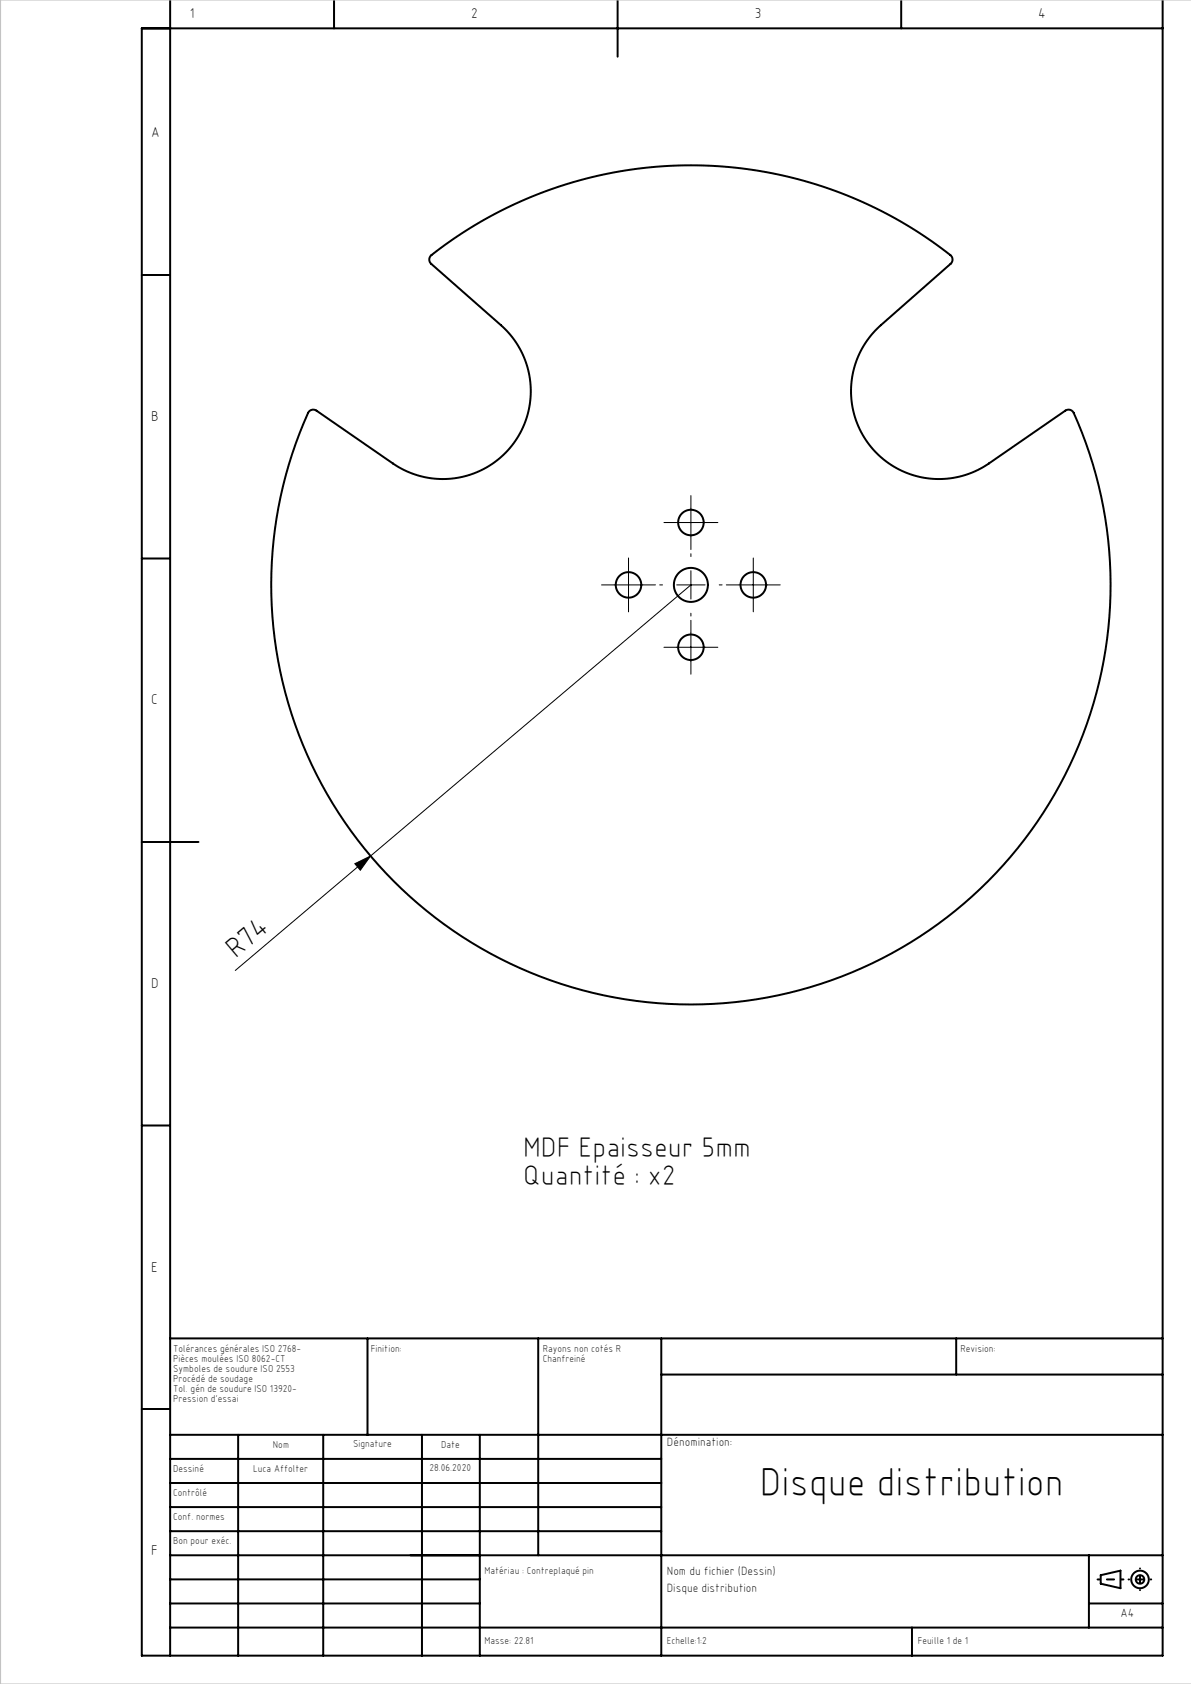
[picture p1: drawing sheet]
<svg xmlns="http://www.w3.org/2000/svg" width="210mm" height="297mm" viewBox="0 0 210 297" stroke-linecap="round" stroke-linejoin="round" font-family="sans-serif">
<g fill="none" stroke="#000" stroke-width=".35">
<path d="M30 0v292M58.9 0v5M108.9 0v10M158.9 0v5M205 0v292h-180v-287h180M25 48.5h5M76 45.1a73.8 73.8 0 0 1 91.8 .2l.1 .6-.3 .6-12.6 11.1a15.5 15.5 0 0 0-1.5 21.1 15.5 15.5 0 0 0 20.9 3l13.4-9.3 .7-.1 .7 .3a74 74 0 0 1-67.4 104.6 74 74 0 0 1-67.3-104.7l.6-.2 .7 .1 13.8 9.6a15.5 15.5 0 0 0 20.8-3.6 15.5 15.5 0 0 0-2.1-21l-12.4-11-.2-.7zM25 98.5h5M25 148.5h10M25 198.5h5M30 236.1h175M64.8 236.1v17"/>
<path d="M94.9 236.1v38.2M116.6 236.1v55.9M168.6 236.1v6.3M25 248.5h5M30 253.1h175M30 257.3h86.6M42 253.1v38.9M57 253.1v38.9M74.4 253.1v38.9M84.6 253.1v38.9M116.6 242.4h88.4M30 270.1h86.6"/>
<path d="M30 265.8h86.6M30 261.6h86.6M30 278.6h54.6M30 274.3h175M192 274.3v12.8M194.1 277.8l3.5-.8v3.1l-3.5-.8zM30 287.1h175M30 282.8h54.6M160.8 287.1v4.9M192 282.8h13"/>
<circle cx="121.8" cy="92.2" r="2.25"/>
<circle cx="110.8" cy="103.2" r="2.25"/>
<circle cx="121.8" cy="103.2" r="3"/>
<circle cx="121.8" cy="114.2" r="2.25"/>
<circle cx="132.8" cy="103.2" r="2.25"/>
<circle cx="201" cy="278.6" r="1.55"/>
<circle cx="201" cy="278.6" r=".75"/>
</g>
<g fill="none" stroke="#000" stroke-width=".18">
<path d="M119.3 92.2h5M121.8 89.7v5M108.3 103.2h5M110.8 100.7v5M119.3 103.2h5M119.3 114.2h5M121.8 100.7v5M121.8 111.7v5M121.8 103.2l-56.5 47.8M130.3 103.2h5M132.8 100.7v5M62.6 152.3l2.7-1.3-1.8 2.5z"/>
<path d="M65.3 151l-23.8 20.2"/>
</g>
<g fill="none" stroke="#000" stroke-width=".18" stroke-dasharray="30.5 1.3 1.3 1.3">
<path d="M119.3 92.2h-2.2M121.8 98.2v-.5M121.8 89.7v-2.3M121.8 94.7v2.2M124.3 92.2h2.3M108.3 103.2h-2.2M110.8 100.7v-2.3M110.8 105.7v2.2M113.3 103.2h2.3M116.8 103.2h-.5M119.3 114.2h-2.2M121.8 108.2v.5"/>
<path d="M121.8 111.7v-2.3M121.8 116.7v2.2M124.3 114.2h2.3M126.8 103.2h.5M130.3 103.2h-2.2M132.8 100.7v-2.3M132.8 105.7v2.2M135.3 103.2h2.3"/>
</g>
<path d="M193.5 278.6h4.6" fill="none" stroke="#000" stroke-width=".35" stroke-dasharray="30.5 1.3 1.3 1.3" stroke-dashoffset="30.1"/>
<path d="M201 276.6v3.8" fill="none" stroke="#000" stroke-width=".35" stroke-dasharray="30.5 1.3 1.3 1.3" stroke-dashoffset="30.5"/>
<path d="M203 278.6h-4" fill="none" stroke="#000" stroke-width=".35" stroke-dasharray="30.5 1.3 1.3 1.3" stroke-dashoffset="30.4"/>
<path d="M210.1 0h-210v297h210" fill="none" stroke="#c0c0c0" stroke-width=".18"/>
<path d="M62.6 152.3l2.7-1.3-1.8 2.5z" fill="#000"/>
<text font-size="7.1" x="134" y="263.8">Disque distribution</text>
<g font-size="5">
<text x="41.6" y="169.1" transform="rotate(-40 41.6 169.1)">R74</text>
<text x="92.2" y="204">MDF Epaisseur 5mm</text>
<text x="92.2" y="209">Quantité : x2</text>
</g>
<g font-size="2.5">
<text x="33.5" y="3.2">1</text>
<text x="83.1" y="3.2">2</text>
<text x="133.1" y="3.2">3</text>
<text x="183.1" y="3.2">4</text>
<text x="26.7" y="24.2">A</text>
<text x="26.7" y="74.2">B</text>
<text x="26.7" y="124.2">C</text>
<text x="26.7" y="174.3">D</text>
<text x="26.7" y="224.2">E</text>
<text x="26.7" y="274.2">F</text>
</g>
<g font-size="2.1">
<text x="117.6" y="255.1">Dénomination:</text>
<text x="117.6" y="280.8">Disque distribution</text>
<text x="117.6" y="277.8">Nom du fichier (Dessin)</text>
<text x="197.6" y="285.2">A4</text>
</g>
<g font-size="1.8">
<text x="30.5" y="238.5">Tolérances générales ISO 2768-</text>
<text x="65.4" y="238.5">Finition:</text>
<text x="95.7" y="238.5">Rayons non cotés R</text>
<text x="169.3" y="238.5">Revision:</text>
<text x="30.5" y="240.3">Pièces moulées ISO 8062-CT</text>
<text x="30.5" y="242">Symboles de soudure ISO 2553</text>
<text x="30.5" y="243.8">Procédé de soudage</text>
<text x="30.5" y="245.6">Tol. gén de soudure ISO 13920-</text>
<text x="95.7" y="240.3">Chanfreiné</text>
<text x="30.5" y="247.3">Pression d'essai</text>
<text x="48.1" y="255.3">Nom</text>
<text x="62.3" y="255.3">Signature</text>
<text x="77.8" y="255.3">Date</text>
<text x="30.5" y="263.8">Contrôlé</text>
<text x="30.5" y="259.6">Dessiné</text>
<text x="44.7" y="259.6">Luca Affolter</text>
<text x="75.7" y="259.5">28.06.2020</text>
<text x="30.5" y="268.1">Conf. normes</text>
<text x="30.5" y="272.3">Bon pour exéc.</text>
<text x="85.4" y="277.6">Matériau : Contreplaqué pin</text>
<text x="85.4" y="289.9">Masse: 22.81</text>
<text x="117.6" y="289.9">Echelle:1:2</text>
<text x="161.8" y="289.9">Feuille 1 de 1</text>
</g>
</svg>
